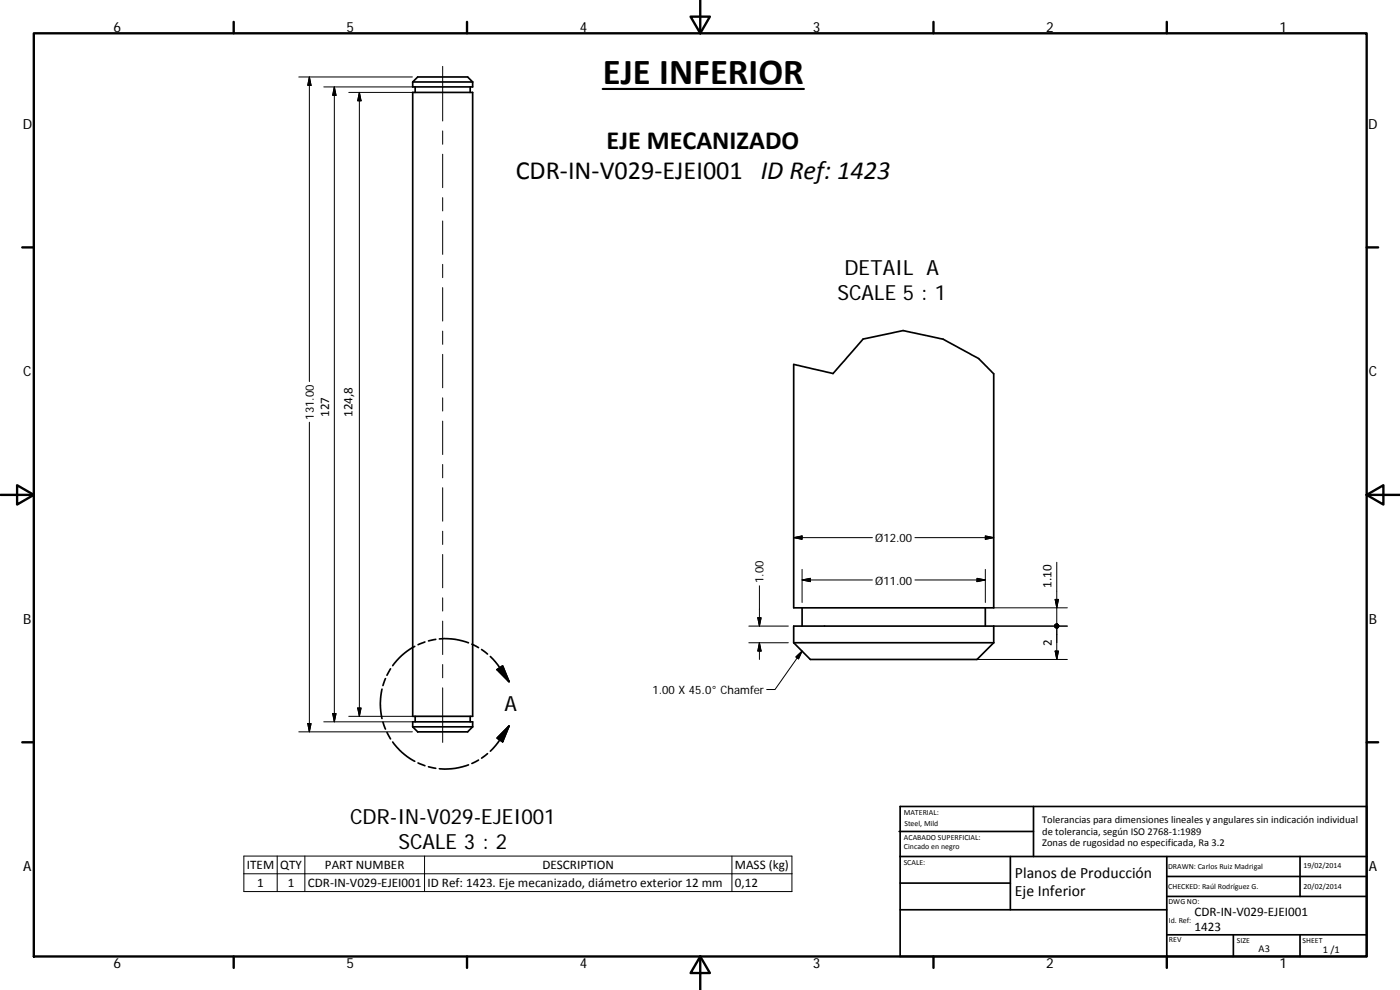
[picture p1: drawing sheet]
<svg xmlns="http://www.w3.org/2000/svg" width="420mm" height="297mm" viewBox="0 0 420 297" stroke-linecap="round" stroke-linejoin="round" font-family="sans-serif">
<g fill="none" stroke="#000" stroke-width=".51">
<path d="M123.9 24.6v1.5h17.9v-1.5M123.9 24.6l1.5-1.5h14.9l1.5 1.5M123.9 24.6h17.9M123.9 27.7h17.9v187.2h-17.9zM124.6 26.1v1.6M141.1 26.1v1.6M238.2 109.3l11.8 2.8 9-10.4 9.6-2a6 6 0 0 1 4.9 0l7.3 1.6a8.2 8.2 0 0 1 4.4 1.6l4.7 2.6a15 15 0 0 1 5.9 4.2l2.4 2.4v70.3h-60zM124.5 194a19.1 19.1 0 0 0-6.7 5.7M127.5 192.6l-2 .8M130.8 191.8l-2.2 .5M131.9 191.7a19.5 19.5 0 0 1 8.7 1.2M141.6 193.3l2 1"/>
<path d="M144.5 194.9l1.8 1.3M147.2 197l2.2 2.5 3.4 5M238.2 192.8v-4.9h60v4.9M238.2 192.8h60M238.2 192.8l5 5.1h50l5-5.1M240.7 182.4v5.5M295.7 182.4v5.5M114.6 206.8a19.3 19.3 0 0 0 0 8.8M114.9 216.7l.8 2.1M115.7 203.6l-.8 2.1M116.1 219.8l1.1 1.9M117.2 200.7l-1.1 1.9"/>
<path d="M123.9 218.1v-1.5h17.9v1.5M123.9 218.1l1.5 1.5M123.9 218.1h17.9M124.6 214.9v1.7M125.4 219.6h.1M141.1 214.9v1.7M141.8 218.1l-1.5 1.5h-14.9M149.2 200.9l1.6-1.1 2 4.7zM152.8 217.8l-3.4 5.1-2.2 2.5M152.8 217.8l-2 4.7-1.6-1.1zM117.8 222.6a18.9 18.9 0 0 0 6.7 5.8M125.5 228.9l2 .8"/>
<path d="M128.6 230.1l2.2 .4M140.6 229.5a19.2 19.2 0 0 1-8.7 1.2M143.6 228l-2 1.1M146.3 226.1l-1.8 1.4M269.8 249.5h40.4M270.1 257h140.1M270.1 242h140.1v45h-140.1zM303.2 257v16M310.2 242v15M350.2 257v30M390.2 257v12M270.1 273h80.1"/>
<path d="M270.1 265h33.1M350.2 269h60M350.2 263h60M350.2 280.5h60M370.2 280.5v6.5M390.2 280.5v6.5"/>
</g>
<g fill="none" stroke="#000" stroke-width=".71">
<path d="M10.1 10h400.1v277h-400.1zM70.1 6.6v3.4M140.2 6.6v3.4M207.3 5h5.8l-2.9 5zM210.2 0v10M280.2 6.6v3.4M350.2 6.6v3.4M6.7 74.2h3.4M410.2 74.2h3.4M.2 148.5h9.9M5.1 145.6l5 2.9-5 2.9zM410.2 148.5l5-2.9v5.8z"/>
<path d="M410.2 148.5h9.9M6.7 222.7h3.4M410.2 222.7h3.4M70.1 287v3.4M140.2 287v3.4M210.2 287l2.9 5h-5.8zM210.2 287v10M280.2 287v3.4M350.2 287v3.4"/>
</g>
<path d="M149.2 200.9l1.6-1.1 2 4.7zM152.8 217.8l-2 4.7-1.6-1.1z" fill="#000" stroke="#000" stroke-width=".51"/>
<g fill="none" stroke="#000" stroke-width=".3">
<path d="M132.9 19.9v16.4M89.7 23.1h34.1M92.8 23.1v91.4M92.8 23.1l.6 2.5h-1zM97.2 26.1h26.7M100.3 26.1v190.5M100.3 26.1l.5 2.5h-1zM104.7 27.7h19.2M107.9 27.7v187.2M107.9 27.7l.5 2.5h-1.1zM132.9 39.3v4M132.9 46.3v10"/>
<path d="M132.9 59.3v4M132.9 66.3v10M132.9 79.3v4M132.9 86.3v10M132.9 99.3v4M132.9 106.3v10.1M132.9 119.4v3.9M92.8 126.7v92.9M132.9 126.3v10.1M132.9 139.4v4M132.9 146.3v10.1M132.9 159.4v4"/>
<path d="M132.9 166.4v10M132.9 179.4v3.9M227.9 175.8v12.1M238.2 161.3l2.5-.5v1zM238.2 161.3h23.6M240.7 174l2.5-.5v1zM240.7 174h21.1M240.7 170.8v10M274.6 174h21.1M274.6 161.3h23.6M293.2 173.5l2.5 .5-2.5 .5zM295.7 160.8l2.5 .5-2.5 .5z"/>
<path d="M295.7 170.8v10M316.7 179.9h1l-.5 2.5zM317.2 168.7v19.2M132.9 186.4v10M132.9 199.4v4M224.7 187.9h11.9M224.7 192.8h11.9M227.4 185.4h1l-.5 2.5zM227.9 192.8v5.1M227.9 192.8l.5 2.5h-1zM238.9 197.1l1.8-1.8-1 2.4zM240.7 195.3l-8.1 11.6h-2.5"/>
<path d="M293.2 197.9h27.1M298.2 187.9h22.1M298.2 182.4h22.1M316.7 195.3h1l-.5 2.6zM317.2 188.5v9.4M89.7 219.6h34.1M92.4 217.1h1l-.6 2.5zM97.2 216.6h26.7M99.8 214.1h1l-.5 2.5zM104.7 214.9h19.2M107.3 212.4h1.1l-.5 2.5zM132.9 206.4v16.4"/>
<path d="M73.2 256.9h164.5v10.6h-164.5zM83.2 256.9v10.6M91.5 256.9v10.6M127.4 256.9v10.6M219.7 256.9v10.6M73.2 262.2h164.5"/>
</g>
<g fill="#000" stroke="#000" stroke-width=".3">
<path d="M92.8 23.1l.6 2.5h-1zM100.3 26.1l.5 2.5h-1zM107.9 27.7l.5 2.5h-1.1zM238.2 161.3l2.5-.5v1zM240.7 174l2.5-.5v1zM293.2 173.5l2.5 .5-2.5 .5zM295.7 160.8l2.5 .5-2.5 .5zM316.7 179.9h1l-.5 2.5zM227.4 185.4h1l-.5 2.5zM227.9 192.8l.5 2.5h-1zM238.9 197.1l1.8-1.8-1 2.4zM316.7 195.3h1l-.5 2.6z"/>
<path d="M316.8 187.3l.4-.1zM316.7 187.5l.5-.3zM316.7 187.5l.5-.3-.6 .4zM316.6 187.6l.6-.4-.7 .6zM316.5 187.8l.7-.6-.7 .8zM317.2 187.2l-.6 1zM317.2 187.2l-.5 1.1-.1-.1zM317.2 187.2l-.3 1.2-.2-.1zM317.2 187.2l-.1 1.3-.2-.1zM317.2 187.2v1.3h-.1zM317.2 187.2l.2 1.2-.2 .1zM317.2 187.2l.4 1.1-.2 .1z"/>
<path d="M317.2 187.2l.5 1-.1 .1zM317.2 187.2l.5 1zM317.2 187.2l.6 .6-.1 .2zM317.2 187.2l.6 .6zM317.2 187.2l.5 .4zM317.2 187.2l.4 .3zM317.2 187.2l.3 .1zM317.2 187.2l.1 .1zM92.4 217.1h1l-.6 2.5zM99.8 214.1h1l-.5 2.5zM107.3 212.4h1.1l-.5 2.5z"/>
</g>
<path d="M180.9 26.7h60.4" fill="none" stroke="#000" stroke-width=".63"/>
<text font-size="11" x="180.9" y="25.1">EJE INFERIOR</text>
<g font-size="7.9">
<text x="182" y="44.6">EJE MECANIZADO</text>
<text x="154.8" y="53.6">CDR‐IN‐V029‐EJEI001 ID Ref: 1423</text>
</g>
<g font-size="6.3">
<text x="253.4" y="82.5">DETAIL A</text>
<text x="251.3" y="90">SCALE 5 : 1</text>
<text x="151.4" y="213.4">A</text>
<text x="105.1" y="247.2">CDR-IN-V029-EJEI001</text>
<text x="119.6" y="254.7">SCALE 3 : 2</text>
</g>
<g font-size="4.7">
<text x="304.6" y="263.5">Planos de Producción</text>
<text x="304.6" y="268.9">Eje Inferior</text>
</g>
<g font-size="4.2">
<text x="34" y="9.6">6</text>
<text x="104" y="9.6">5</text>
<text x="174" y="9.6">4</text>
<text x="244" y="9.6">3</text>
<text x="314" y="9.6">2</text>
<text x="384" y="9.6">1</text>
<text x="6.8" y="38.7">D</text>
<text x="410.6" y="38.7">D</text>
<text x="7" y="112.9">C</text>
<text x="410.8" y="112.9">C</text>
<text x="7" y="187.1">B</text>
<text x="410.8" y="187.1">B</text>
<text x="7" y="261.3">A</text>
<text x="410.8" y="261.3">A</text>
<text x="34" y="290.4">6</text>
<text x="104" y="290.4">5</text>
<text x="174" y="290.4">4</text>
<text x="244" y="290.4">3</text>
<text x="314" y="290.4">2</text>
<text x="384" y="290.4">1</text>
</g>
<g font-size="3.9">
<text x="98.8" y="125.1" transform="rotate(-90 98.8 125.1)">127</text>
<text x="105.8" y="125.1" transform="rotate(-90 105.8 125.1)">124,8</text>
<text x="315.6" y="176.4" transform="rotate(-90 315.6 176.4)">1.10</text>
<text x="315.6" y="193.8" transform="rotate(-90 315.6 193.8)">2</text>
<text x="74.1" y="260.8">ITEM</text>
<text x="84.1" y="260.8">QTY</text>
<text x="97.5" y="260.8">PART NUMBER</text>
<text x="162.8" y="260.8">DESCRIPTION</text>
<text x="220.5" y="260.9">MASS (kg)</text>
<text x="77.2" y="266.1">1</text>
<text x="86.4" y="266.1">1</text>
<text x="92.4" y="266.1">CDR‐IN‐V029‐EJEI001</text>
<text x="128.3" y="266.2">ID Ref: 1423. Eje mecanizado, diámetro exterior 12 mm</text>
<text x="220.5" y="266.1">0,12</text>
<text x="358.5" y="274.9">CDR‐IN‐V029‐EJEI001</text>
<text x="358.5" y="279.4">1423</text>
</g>
<g font-size="3.5">
<text x="94.1" y="125.9" transform="rotate(-90 94.1 125.9)">131.00</text>
<text x="262.6" y="162.7">Ø12.00</text>
<text x="229.2" y="174.9" transform="rotate(-90 229.2 174.9)">1.00</text>
<text x="262.6" y="175.4">Ø11.00</text>
<text x="195.8" y="208.1">1.00 X 45.0° Chamfer</text>
</g>
<g font-size="3.1">
<text x="312.8" y="246.8">Tolerancias para dimensiones lineales y angulares sin indicación individual</text>
<text x="312.8" y="250.4">de tolerancia, según ISO 2768‐1:1989</text>
<text x="312.8" y="254">Zonas de rugosidad no especificada, Ra 3.2</text>
<text x="377.7" y="285.6">A3</text>
<text x="397" y="285.9">1 /1</text>
</g>
<g font-size="2.4">
<text x="271.2" y="244.4">MATERIAL:</text>
<text x="271.3" y="251.9">ACABADO SUPERFICIAL:</text>
<text x="271.4" y="247.9">Steel, Mild</text>
<text x="271.3" y="254.6">Cincado en negro</text>
<text x="271.2" y="259.7">SCALE:</text>
<text x="350.6" y="260.8">DRAWN: Carlos Ruiz Madrigal</text>
<text x="391.2" y="260.6">19/02/2014</text>
<text x="350.6" y="266.8">CHECKED: Raúl Rodríguez G.</text>
<text x="391.2" y="266.6">20/02/2014</text>
<text x="350.7" y="271.4">DWG NO:</text>
<text x="350.8" y="276.8">Id. Ref:</text>
<text x="350.8" y="282.8">REV</text>
<text x="371.2" y="282.9">SIZE</text>
<text x="390.9" y="282.9">SHEET</text>
</g>
</svg>
